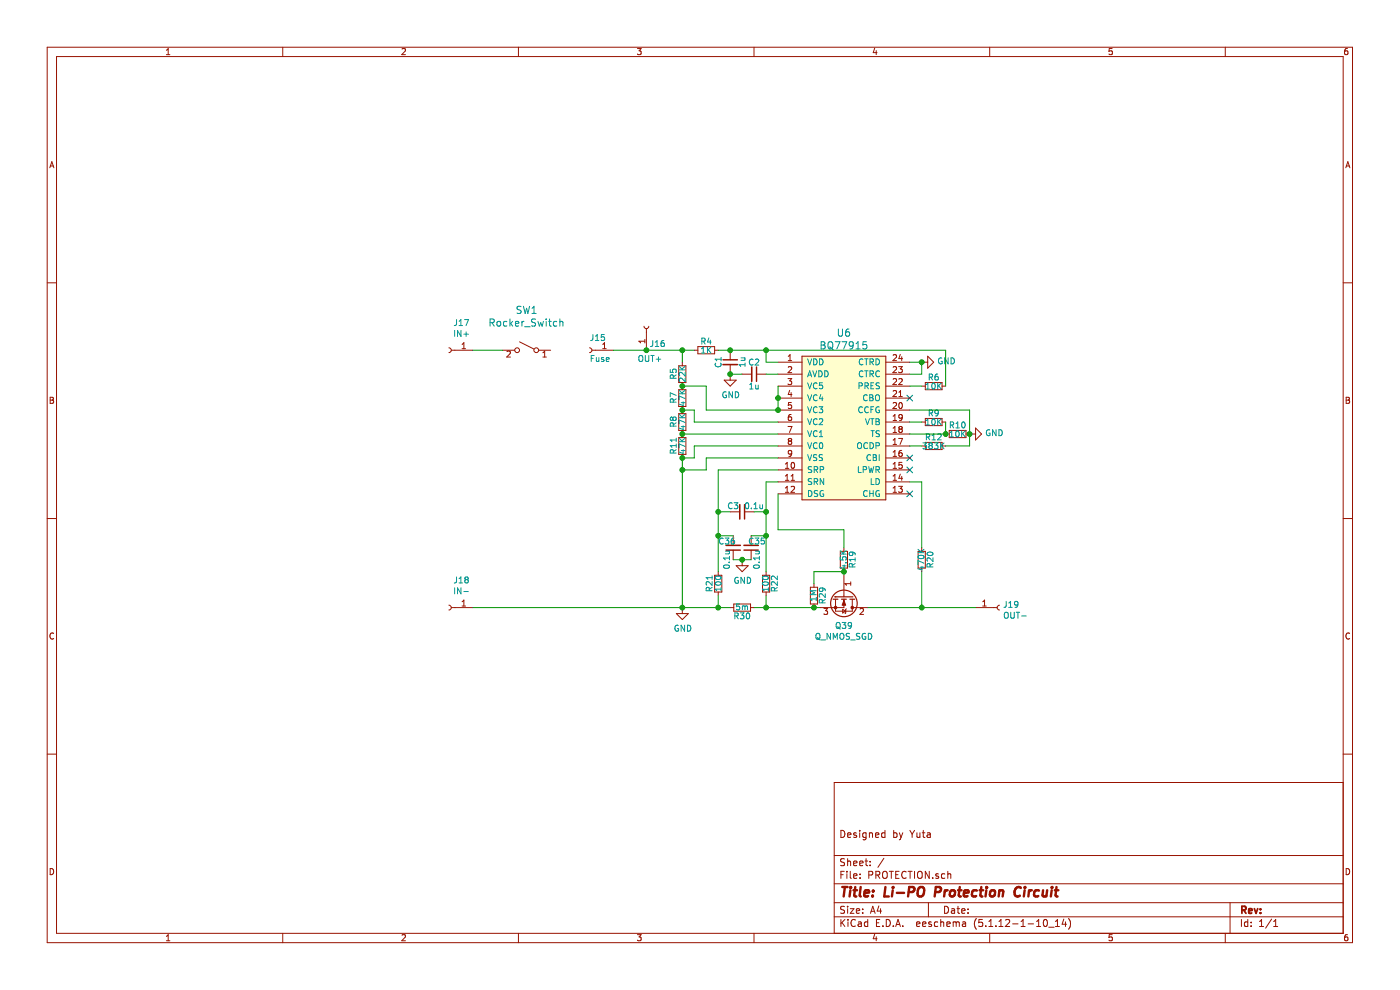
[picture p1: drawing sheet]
EESchema Schematic File Version 4
EELAYER 30 0
EELAYER END
$Descr A4 11693 8268
encoding utf-8
Sheet 1 1
Title "Li-PO Protection Circuit"
Date ""
Rev ""
Comp ""
Comment1 "Designed by Yuta"
Comment2 ""
Comment3 ""
Comment4 ""
$EndDescr
$Comp
L myLibrary:BQ77915 U6
U 1 1
P 7050 3575
F 0 "U6" H 7050 4372 60  0000 C CNN
F 1 "BQ77915" H 7050 4266 60  0000 C CNN
F 2 "module:TSSOP-24" H 7035 4725 60  0001 C CNN
F 3 "" H 7035 4725 60  0001 C CNN
	1    7050 3575
	1    0    0    -1  
$EndComp
$Comp
L Device:C_Small C2
U 1 1
P 6300 3125
F 0 "C2" V 6200 3125 50  0000 C CNN
F 1 "1u" V 6400 3125 50  0000 C CNN
F 2 "module:1005" H 6300 3125 50  0001 C CNN
F 3 "~" H 6300 3125 50  0001 C CNN
	1    6300 3125
	0    1    1    0   
$EndComp
$Comp
L Device:C_Small C1
U 1 1
P 6100 3025
F 0 "C1" V 6000 3025 50  0000 C CNN
F 1 "1u" V 6200 3025 50  0000 C CNN
F 2 "module:1005" H 6100 3025 50  0001 C CNN
F 3 "~" H 6100 3025 50  0001 C CNN
	1    6100 3025
	1    0    0    -1  
$EndComp
Wire Wire Line
	6200 3125 6100 3125
Wire Wire Line
	6400 3125 6500 3125
Wire Wire Line
	6500 3025 6400 3025
Wire Wire Line
	6400 3025 6400 2925
Wire Wire Line
	6400 2925 6100 2925
$Comp
L Device:R_Small R4
U 1 1
P 5900 2925
F 0 "R4" V 5825 2925 50  0000 C CNN
F 1 "1K" V 5900 2925 50  0000 C CNN
F 2 "module:1005" H 5900 2925 50  0001 C CNN
F 3 "~" H 5900 2925 50  0001 C CNN
	1    5900 2925
	0    1    1    0   
$EndComp
Wire Wire Line
	7600 3125 7700 3125
Wire Wire Line
	7700 3125 7700 3025
Wire Wire Line
	7700 3025 7600 3025
Wire Wire Line
	6100 2925 6000 2925
Connection ~ 6100 2925
$Comp
L Device:R_Small R6
U 1 1
P 7800 3225
F 0 "R6" V 7725 3225 50  0000 C CNN
F 1 "10K" V 7800 3225 50  0000 C CNN
F 2 "module:1005" H 7800 3225 50  0001 C CNN
F 3 "~" H 7800 3225 50  0001 C CNN
	1    7800 3225
	0    1    1    0   
$EndComp
Wire Wire Line
	7600 3225 7700 3225
Wire Wire Line
	5800 2925 5700 2925
$Comp
L Device:R_Small R9
U 1 1
P 7800 3525
F 0 "R9" V 7725 3525 50  0000 C CNN
F 1 "10K" V 7800 3525 50  0000 C CNN
F 2 "module:1005" H 7800 3525 50  0001 C CNN
F 3 "~" H 7800 3525 50  0001 C CNN
	1    7800 3525
	0    1    1    0   
$EndComp
$Comp
L Device:R_Small R10
U 1 1
P 8000 3625
F 0 "R10" V 7925 3625 50  0000 C CNN
F 1 "10K" V 8000 3625 50  0000 C CNN
F 2 "module:1005" H 8000 3625 50  0001 C CNN
F 3 "~" H 8000 3625 50  0001 C CNN
	1    8000 3625
	0    1    1    0   
$EndComp
$Comp
L Device:R_Small R12
U 1 1
P 7800 3725
F 0 "R12" V 7725 3725 50  0000 C CNN
F 1 "383K" V 7800 3725 50  0000 C CNN
F 2 "module:1005" H 7800 3725 50  0001 C CNN
F 3 "~" H 7800 3725 50  0001 C CNN
	1    7800 3725
	0    1    1    0   
$EndComp
Wire Wire Line
	7600 3525 7700 3525
Wire Wire Line
	7600 3625 7900 3625
Wire Wire Line
	7900 3625 7900 3525
Connection ~ 7900 3625
Wire Wire Line
	6500 4125 6500 4425
Wire Wire Line
	6500 4025 6400 4025
$Comp
L Device:C_Small C35
U 1 1
P 6275 4575
F 0 "C35" H 6225 4525 50  0000 C CNN
F 1 "0.1u" V 6225 4675 50  0000 C CNN
F 2 "module:1005" H 6275 4575 50  0001 C CNN
F 3 "~" H 6275 4575 50  0001 C CNN
	1    6275 4575
	-1   0    0    1   
$EndComp
$Comp
L Device:C_Small C36
U 1 1
P 6125 4575
F 0 "C36" H 6175 4525 50  0000 C CNN
F 1 "0.1u" V 6175 4675 50  0000 C CNN
F 2 "module:1005" H 6125 4575 50  0001 C CNN
F 3 "~" H 6125 4575 50  0001 C CNN
	1    6125 4575
	-1   0    0    1   
$EndComp
$Comp
L Device:R_Small R22
U 1 1
P 6400 4875
F 0 "R22" V 6325 4875 50  0000 C CNN
F 1 "100" V 6400 4875 50  0000 C CNN
F 2 "module:1005" H 6400 4875 50  0001 C CNN
F 3 "~" H 6400 4875 50  0001 C CNN
	1    6400 4875
	-1   0    0    1   
$EndComp
$Comp
L Device:R_Small R21
U 1 1
P 6000 4875
F 0 "R21" V 5925 4875 50  0000 C CNN
F 1 "100" V 6000 4875 50  0000 C CNN
F 2 "module:1005" H 6000 4875 50  0001 C CNN
F 3 "~" H 6000 4875 50  0001 C CNN
	1    6000 4875
	1    0    0    -1  
$EndComp
Wire Wire Line
	6000 4475 6000 4775
Connection ~ 6000 4475
Wire Wire Line
	6400 5075 6400 4975
Wire Wire Line
	7600 3725 7700 3725
Wire Wire Line
	7900 3725 8100 3725
Wire Wire Line
	8100 3725 8100 3625
Connection ~ 8100 3625
$Comp
L Device:R_Small R19
U 1 1
P 7050 4675
F 0 "R19" V 6975 4675 50  0000 C CNN
F 1 "4.5K" V 7050 4675 50  0000 C CNN
F 2 "module:1005" H 7050 4675 50  0001 C CNN
F 3 "~" H 7050 4675 50  0001 C CNN
	1    7050 4675
	-1   0    0    1   
$EndComp
$Comp
L Device:R_Small R29
U 1 1
P 6800 4975
F 0 "R29" V 6725 4975 50  0000 C CNN
F 1 "1M" V 6800 4975 50  0000 C CNN
F 2 "module:1005" H 6800 4975 50  0001 C CNN
F 3 "~" H 6800 4975 50  0001 C CNN
	1    6800 4975
	-1   0    0    1   
$EndComp
Wire Wire Line
	6800 5075 6850 5075
Wire Wire Line
	6800 4775 7050 4775
Wire Wire Line
	7050 4575 7050 4425
$Comp
L Device:R_Small R20
U 1 1
P 7700 4675
F 0 "R20" V 7625 4675 50  0000 C CNN
F 1 "470K" V 7700 4675 50  0000 C CNN
F 2 "module:1005" H 7700 4675 50  0001 C CNN
F 3 "~" H 7700 4675 50  0001 C CNN
	1    7700 4675
	-1   0    0    1   
$EndComp
Wire Wire Line
	7600 4025 7700 4025
Wire Wire Line
	7700 4025 7700 4575
Wire Wire Line
	7700 5075 7700 4775
Wire Wire Line
	7700 5075 8150 5075
Wire Wire Line
	8100 3425 8100 3625
Wire Wire Line
	7600 3425 8100 3425
$Comp
L Connector:Conn_01x01_Female J19
U 1 1
P 8350 5075
F 0 "J19" H 8378 5101 50  0000 L CNN
F 1 "OUT-" H 8378 5010 50  0000 L CNN
F 2 "module:1PIN" H 8350 5075 50  0001 C CNN
F 3 "~" H 8350 5075 50  0001 C CNN
	1    8350 5075
	1    0    0    -1  
$EndComp
$Comp
L Connector:Conn_01x01_Female J17
U 1 1
P 3750 2925
F 0 "J17" H 3644 2700 50  0000 C CNN
F 1 "IN+" H 3644 2791 50  0000 C CNN
F 2 "module:1PIN" H 3750 2925 50  0001 C CNN
F 3 "~" H 3750 2925 50  0001 C CNN
	1    3750 2925
	-1   0    0    1   
$EndComp
$Comp
L Connector:Conn_01x01_Female J18
U 1 1
P 3750 5075
F 0 "J18" H 3644 4850 50  0000 C CNN
F 1 "IN-" H 3644 4941 50  0000 C CNN
F 2 "module:1PIN" H 3750 5075 50  0001 C CNN
F 3 "~" H 3750 5075 50  0001 C CNN
	1    3750 5075
	-1   0    0    1   
$EndComp
Wire Wire Line
	6500 3225 6500 3325
Connection ~ 6500 3325
Wire Wire Line
	6500 3325 6500 3425
Connection ~ 7050 4775
Connection ~ 5700 2925
$Comp
L Switch:SW_SPST SW1
U 1 1
P 4400 2925
F 0 "SW1" H 4400 3262 60  0000 C CNN
F 1 "Rocker_Switch" H 4400 3156 60  0000 C CNN
F 2 "module:2Pads" H 4400 2925 60  0001 C CNN
F 3 "" H 4400 2925 60  0001 C CNN
F 4 "DS-850K-S-LG-K" H 4400 2925 50  0001 C CNN "Part #"
	1    4400 2925
	-1   0    0    -1  
$EndComp
Wire Wire Line
	3950 2925 4200 2925
Wire Wire Line
	5400 2925 5700 2925
$Comp
L Connector:Conn_01x01_Female J16
U 1 1
P 5400 2725
F 0 "J16" V 5250 2700 50  0000 R CNN
F 1 "OUT+" V 5125 2800 50  0000 R CNN
F 2 "module:1PIN" H 5400 2725 50  0001 C CNN
F 3 "~" H 5400 2725 50  0001 C CNN
	1    5400 2725
	0    -1   -1   0   
$EndComp
Wire Wire Line
	5400 2925 5125 2925
Connection ~ 5400 2925
$Comp
L power:GND #PWR0126
U 1 1
P 5700 5075
F 0 "#PWR0126" H 5700 4825 50  0001 C CNN
F 1 "GND" H 5705 4902 50  0000 C CNN
F 2 "" H 5700 5075 50  0001 C CNN
F 3 "" H 5700 5075 50  0001 C CNN
	1    5700 5075
	1    0    0    -1  
$EndComp
$Comp
L power:GND #PWR0135
U 1 1
P 8100 3625
F 0 "#PWR0135" H 8100 3375 50  0001 C CNN
F 1 "GND" V 8105 3497 50  0000 R CNN
F 2 "" H 8100 3625 50  0001 C CNN
F 3 "" H 8100 3625 50  0001 C CNN
	1    8100 3625
	0    -1   -1   0   
$EndComp
$Comp
L power:GND #PWR0136
U 1 1
P 7700 3025
F 0 "#PWR0136" H 7700 2775 50  0001 C CNN
F 1 "GND" V 7705 2897 50  0000 R CNN
F 2 "" H 7700 3025 50  0001 C CNN
F 3 "" H 7700 3025 50  0001 C CNN
	1    7700 3025
	0    -1   -1   0   
$EndComp
Connection ~ 7700 3025
$Comp
L power:GND #PWR0137
U 1 1
P 6100 3125
F 0 "#PWR0137" H 6100 2875 50  0001 C CNN
F 1 "GND" H 6105 2952 50  0000 C CNN
F 2 "" H 6100 3125 50  0001 C CNN
F 3 "" H 6100 3125 50  0001 C CNN
	1    6100 3125
	1    0    0    -1  
$EndComp
Connection ~ 6100 3125
$Comp
L power:GND #PWR0138
U 1 1
P 6200 4675
F 0 "#PWR0138" H 6200 4425 50  0001 C CNN
F 1 "GND" H 6205 4502 50  0000 C CNN
F 2 "" H 6200 4675 50  0001 C CNN
F 3 "" H 6200 4675 50  0001 C CNN
	1    6200 4675
	1    0    0    -1  
$EndComp
Wire Wire Line
	6400 2925 7900 2925
Wire Wire Line
	7900 2925 7900 3225
Connection ~ 6400 2925
Wire Wire Line
	5700 3025 5700 2925
Connection ~ 6500 3425
$Comp
L Device:R_Small R11
U 1 1
P 5700 3725
F 0 "R11" V 5625 3650 50  0000 L CNN
F 1 "47K" V 5700 3650 50  0000 L CNN
F 2 "module:1005" H 5700 3725 50  0001 C CNN
F 3 "~" H 5700 3725 50  0001 C CNN
	1    5700 3725
	1    0    0    -1  
$EndComp
$Comp
L Device:R_Small R8
U 1 1
P 5700 3525
F 0 "R8" V 5625 3475 50  0000 L CNN
F 1 "47K" V 5700 3450 50  0000 L CNN
F 2 "module:1005" H 5700 3525 50  0001 C CNN
F 3 "~" H 5700 3525 50  0001 C CNN
	1    5700 3525
	1    0    0    -1  
$EndComp
$Comp
L Device:R_Small R7
U 1 1
P 5700 3325
F 0 "R7" V 5625 3275 50  0000 L CNN
F 1 "47K" V 5700 3250 50  0000 L CNN
F 2 "module:1005" H 5700 3325 50  0001 C CNN
F 3 "~" H 5700 3325 50  0001 C CNN
	1    5700 3325
	1    0    0    -1  
$EndComp
Wire Wire Line
	5700 3625 6500 3625
Connection ~ 5700 3625
Wire Wire Line
	5700 3825 5700 3925
$Comp
L Device:R_Small R5
U 1 1
P 5700 3125
F 0 "R5" V 5625 3075 50  0000 L CNN
F 1 "22K" V 5700 3050 50  0000 L CNN
F 2 "module:1005" H 5700 3125 50  0001 C CNN
F 3 "~" H 5700 3125 50  0001 C CNN
	1    5700 3125
	1    0    0    -1  
$EndComp
Wire Wire Line
	5800 3525 5800 3425
Wire Wire Line
	5800 3425 5700 3425
Wire Wire Line
	5800 3525 6500 3525
Connection ~ 5700 3425
Wire Wire Line
	5700 3225 5900 3225
Wire Wire Line
	5900 3225 5900 3425
Wire Wire Line
	5900 3425 6500 3425
Connection ~ 5700 3225
Wire Wire Line
	5800 3725 5800 3825
Wire Wire Line
	5800 3825 5700 3825
Wire Wire Line
	5800 3725 6500 3725
Connection ~ 5700 3825
Wire Wire Line
	5900 3825 5900 3925
Wire Wire Line
	5900 3925 5700 3925
Wire Wire Line
	5900 3825 6500 3825
Wire Wire Line
	5700 3925 5700 5075
Connection ~ 5700 3925
Connection ~ 5700 5075
$Comp
L Device:R_Small R30
U 1 1
P 6200 5075
F 0 "R30" V 6125 5075 50  0000 C CNN
F 1 "5m" V 6200 5075 50  0000 C CNN
F 2 "module:6432" H 6200 5075 50  0001 C CNN
F 3 "~" H 6200 5075 50  0001 C CNN
F 4 "PCS2512FR0050ET" V 6200 5075 50  0001 C CNN "Part #"
	1    6200 5075
	0    1    -1   0   
$EndComp
Wire Wire Line
	6400 4025 6400 4275
Wire Wire Line
	6275 4475 6400 4475
Connection ~ 6400 4475
Wire Wire Line
	6400 4475 6400 4775
$Comp
L Device:C_Small C3
U 1 1
P 6200 4275
F 0 "C3" V 6150 4200 50  0000 C CNN
F 1 "0.1u" V 6150 4375 50  0000 C CNN
F 2 "module:1005" H 6200 4275 50  0001 C CNN
F 3 "~" H 6200 4275 50  0001 C CNN
	1    6200 4275
	0    1    1    0   
$EndComp
Wire Wire Line
	6000 3925 6500 3925
Wire Wire Line
	6000 4275 6100 4275
Wire Wire Line
	6300 4275 6400 4275
Connection ~ 6000 4275
Wire Wire Line
	6000 4275 6000 4475
Connection ~ 6400 4275
Wire Wire Line
	6400 4275 6400 4475
Wire Wire Line
	6000 3925 6000 4275
Wire Wire Line
	5700 5075 6000 5075
Wire Wire Line
	6000 4975 6000 5075
Connection ~ 6000 5075
Wire Wire Line
	6000 5075 6100 5075
Wire Wire Line
	6300 5075 6400 5075
Connection ~ 6400 5075
Wire Wire Line
	6500 4425 7050 4425
Wire Wire Line
	6800 4775 6800 4875
Wire Wire Line
	6400 5075 6800 5075
Connection ~ 6800 5075
Wire Wire Line
	7250 5075 7700 5075
Connection ~ 7700 5075
Wire Wire Line
	6000 4475 6125 4475
Wire Wire Line
	6125 4675 6200 4675
Connection ~ 6200 4675
Wire Wire Line
	6200 4675 6275 4675
Wire Wire Line
	3950 5075 5700 5075
$Comp
L Connector:Conn_01x01_Female J15
U 1 1
P 4925 2925
F 0 "J15" H 4925 2825 50  0000 R CNN
F 1 "Fuse" H 4925 3000 50  0000 R CNN
F 2 "module:1PIN" H 4925 2925 50  0001 C CNN
F 3 "~" H 4925 2925 50  0001 C CNN
	1    4925 2925
	-1   0    0    1   
$EndComp
$Comp
L Device:Q_NMOS_GDS Q39
U 1 1
P 7050 4975
F 0 "Q39" V 7300 4975 50  0000 C CNN
F 1 "Q_NMOS_SGD" V 7391 4975 50  0000 C CNN
F 2 "module:TO-252" H 7250 5075 50  0001 C CNN
F 3 "~" H 7050 4975 50  0001 C CNN
F 4 "DMTH6005LK3-13" V 7050 4975 50  0001 C CNN "Part #"
	1    7050 4975
	0    1    1    0   
$EndComp
NoConn ~ 7600 3325
NoConn ~ 7600 3825
NoConn ~ 7600 3925
NoConn ~ 7600 4125
$EndSCHEMATC
